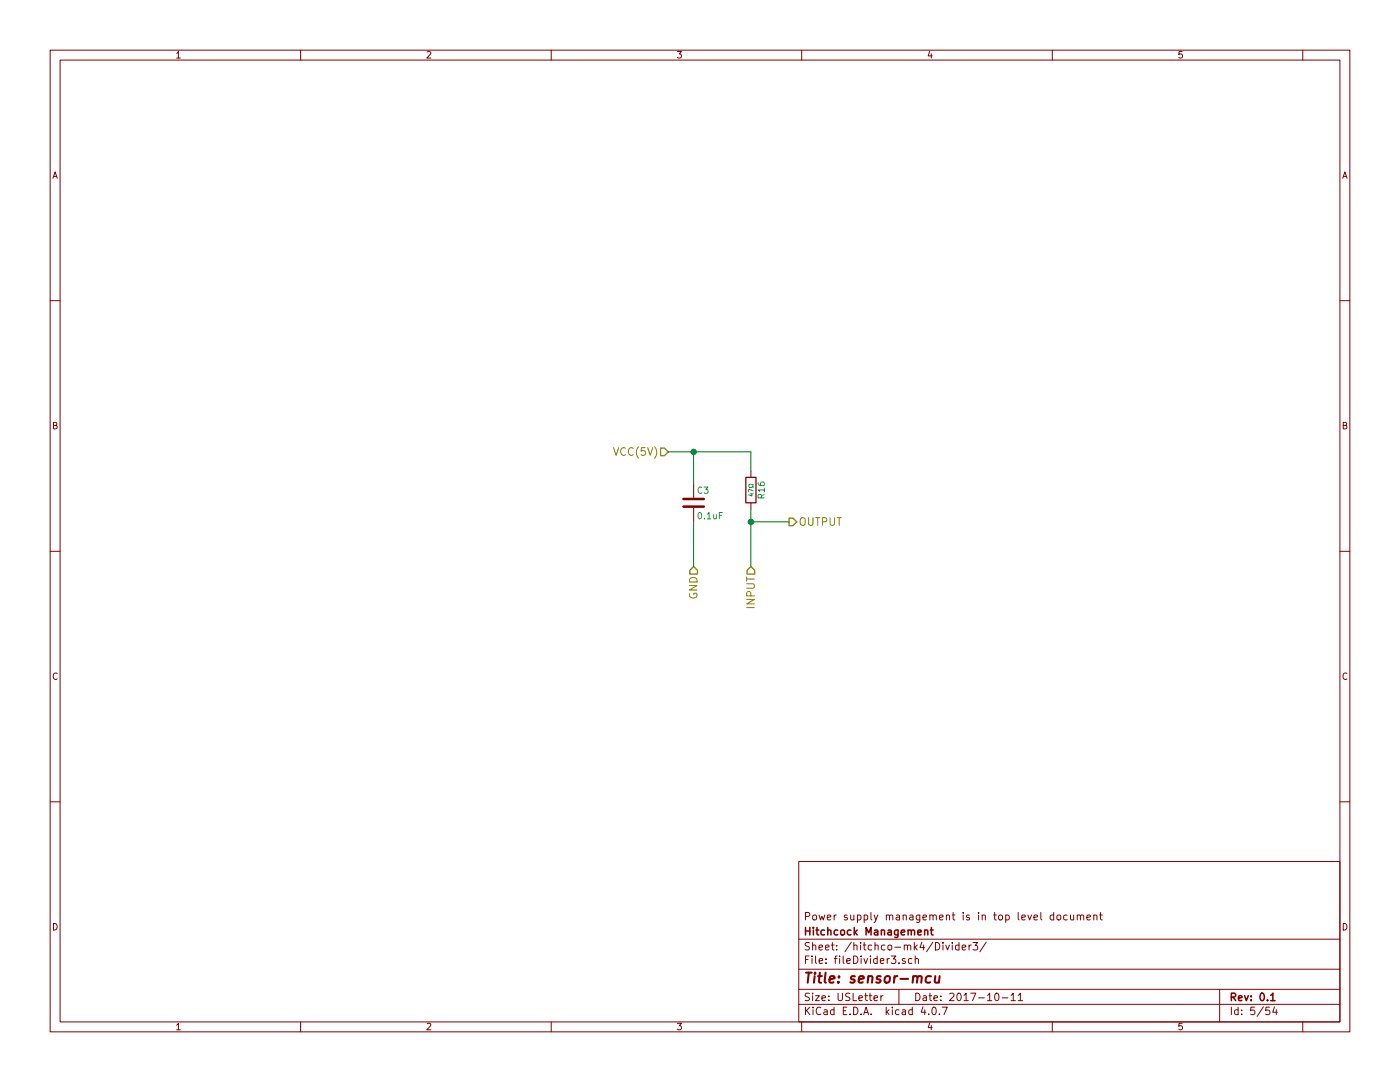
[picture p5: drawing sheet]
EESchema Schematic File Version 2
LIBS:power
LIBS:device
LIBS:switches
LIBS:relays
LIBS:motors
LIBS:transistors
LIBS:conn
LIBS:linear
LIBS:regul
LIBS:74xx
LIBS:cmos4000
LIBS:adc-dac
LIBS:memory
LIBS:xilinx
LIBS:microcontrollers
LIBS:dsp
LIBS:microchip
LIBS:analog_switches
LIBS:motorola
LIBS:texas
LIBS:intel
LIBS:audio
LIBS:interface
LIBS:digital-audio
LIBS:philips
LIBS:display
LIBS:cypress
LIBS:siliconi
LIBS:opto
LIBS:atmel
LIBS:contrib
LIBS:valves
LIBS:freetronics_schematic
LIBS:cd4013b
LIBS:ncs3s1205sc
LIBS:lca715
LIBS:SN74HC595N
LIBS:CD74HC4067
LIBS:hitchco-mk4-cache
EELAYER 25 0
EELAYER END
$Descr USLetter 11000 8500
encoding utf-8
Sheet 5 54
Title "sensor-mcu"
Date "2017-10-11"
Rev "0.1"
Comp "Hitchcock Management"
Comment1 "Power supply management is in top level document"
Comment2 ""
Comment3 ""
Comment4 ""
$EndDescr
$Comp
L R R16
U 1 1
P 5900 3850
F 0 "R16" V 5980 3850 50  0000 C CNN
F 1 "47Ω" V 5900 3850 35  0000 C CNN
F 2 "Resistors_THT:R_Axial_DIN0204_L3.6mm_D1.6mm_P5.08mm_Horizontal" V 5830 3850 50  0001 C CNN
F 3 "" H 5900 3850 50  0001 C CNN
F 4 "BC3277CT-ND" H 5980 3950 50  0001 C CNN "digikey-pn"
F 5 "MBA02040C4709FCT00" H 5980 3950 50  0001 C CNN "mfg-pn"
	1    5900 3850
	1    0    0    -1  
$EndComp
$Comp
L C C3
U 1 1
P 5450 3950
F 0 "C3" H 5475 4050 50  0000 L CNN
F 1 "0.1uF" H 5475 3850 50  0000 L CNN
F 2 "C_Rect_L5.08mm_W3.175mm_P2.54mm:C_Rect_L5.08mm_W3.175mm_P2.54mm" H 5488 3800 50  0001 C CNN
F 3 "http://datasheets.avx.com/AR-Series.pdf" H 5450 3950 50  0001 C CNN
F 4 "478-5096-ND" H 5475 4150 50  0001 C CNN "digikey-pn"
F 5 "AR205F104K4R" H 5475 4150 50  0001 C CNN "mfg-pn"
	1    5450 3950
	1    0    0    -1  
$EndComp
Text HLabel 6200 4100 2    60   Output ~ 0
OUTPUT
Text HLabel 5450 4450 3    60   Input ~ 0
GND
Text HLabel 5250 3550 0    60   Input ~ 0
VCC(5V)
Text HLabel 5900 4450 3    60   Input ~ 0
INPUT
Wire Wire Line
	5450 4100 5450 4450
Wire Wire Line
	5250 3550 5900 3550
Wire Wire Line
	5450 3550 5450 3800
Wire Wire Line
	6200 4100 5900 4100
Wire Wire Line
	5900 4000 5900 4450
Wire Wire Line
	5900 3550 5900 3700
Connection ~ 5450 3550
Connection ~ 5900 4100
$EndSCHEMATC
